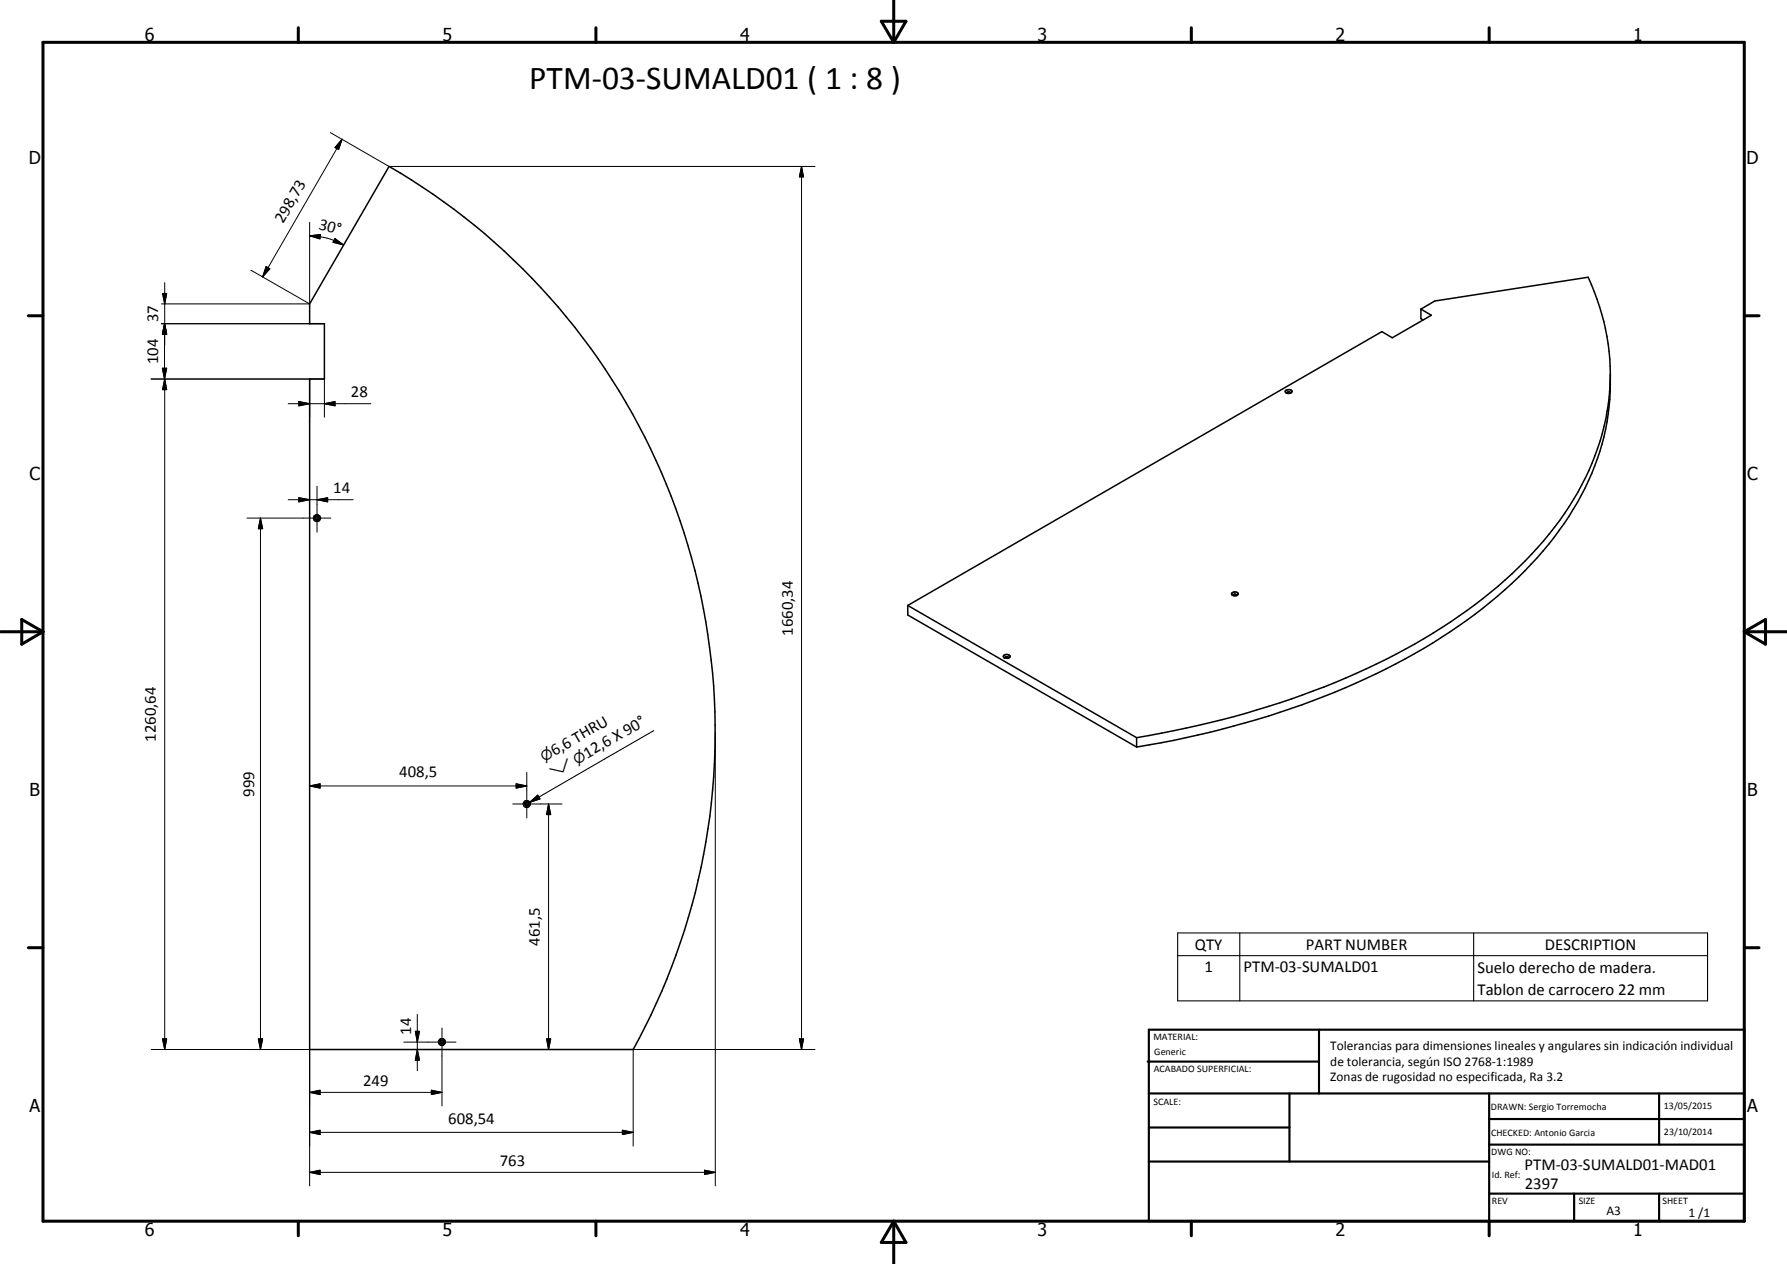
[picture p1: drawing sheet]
<svg xmlns="http://www.w3.org/2000/svg" width="420mm" height="297mm" viewBox="0 0 420 297" stroke-linecap="round" stroke-linejoin="round" font-family="sans-serif">
<g fill="none" stroke="#000" stroke-width=".35">
<path d="M91.5 39.1a153.7 153.7 0 0 1 57.4 207.5h-76.1v-157.5h3.5v-13h-3.5v-4.7zM334.1 72.6l2.4 1.5-9.1 5.3-2.5-1.5-111.5 64.4M334.1 72.6v2.3l.5 .3M334.1 72.6l3.2-1.9 36.1-5.5a53 53 0 0 1-.6 47.1 84.4 84.4 0 0 1-26 29.8 162.7 162.7 0 0 1-51.2 24.7 231.2 231.2 0 0 1-28.4 6.6M302.2 91.9a1.07 1.07 0 0 1 1.6 0 .82 .82 0 0 1-.8 .6 .82 .82 0 0 1-.8-.6zM302.6 92.4v-.2l.3-.1 .4 .1v.2M378.6 88.1a57.6 57.6 0 0 1-12 36.5 104.3 104.3 0 0 1-31.9 27.8 189.4 189.4 0 0 1-55.9 21l-11.6 2.2M289.7 139.3a.88 .88 0 0 1 1.4 .4 1 1 0 0 1-1.5 0zM290 140l.3-.4 .3 .1 .1 .3M213.4 142.3l53.8 31.1M213.4 142.3v2.2l53.8 31.1M236 154a.9 .9 0 0 1 1.5 .3 .93 .93 0 0 1-1.6-.1z"/>
<path d="M236.3 154.7l.2-.4 .6 .2v.2M267.2 173.4v2.2"/>
<circle cx="74.5" cy="121.7" r=".42"/>
<circle cx="74.5" cy="121.7" r=".8"/>
<circle cx="123.8" cy="188.9" r=".79"/>
<circle cx="123.9" cy="188.9" r=".4"/>
<circle cx="103.9" cy="244.9" r=".79"/>
<circle cx="103.9" cy="244.9" r=".4"/>
</g>
<g fill="none" stroke="#000" stroke-width=".71">
<path d="M10.1 9.9h400v277.1h-400zM70.1 6.5v3.4M140.1 6.5v3.4M207.2 5h5.8l-2.9 4.9zM210.1 0v9.9M280.1 6.5v3.4M350.1 6.5v3.4M6.7 74.2h3.4M410.1 74.2h3.5M.1 148.5h10M5.1 145.6l5 2.9-5 2.9zM410.1 148.5h10"/>
<path d="M410.1 148.5l5-2.9v5.8zM6.7 222.7h3.4M410.1 222.7h3.5M70.1 287v3.4M140.1 287v3.4M210.1 287v10M210.1 287l2.9 5h-5.8zM280.1 287v3.4M350.1 287v3.4"/>
</g>
<g fill="none" stroke="#000" stroke-width=".51">
<path d="M269.8 249.5h40.3M270.1 242h140v45h-140zM270.1 257h140M303.2 257v16M310.1 242v15M350.1 257v30M390.1 257v12M270.1 265h33.1M270.1 273h80M350.1 269h60M350.1 263h60M350.1 280.5h60"/>
<path d="M370.1 280.5v6.5M390.1 280.5v6.5"/>
</g>
<path d="M153.7 171.7l-29.2 16.9M124.5 188.6l1.9-1.7 .5 .8zM276.9 219.2h124.6v16h-124.6zM291.5 219.2v16M346.5 219.2v16M276.9 224.6h124.6" fill="none" stroke="#000" stroke-width=".25"/>
<g fill="none" stroke="#000" stroke-width=".24">
<path d="M77.7 31.2l13.8 7.9h100.1M80.4 32.7l-.8 2.4-.8-.4zM80.4 32.7l-18.6 32.4M188.5 39.1l.4 2.5h-1zM188.5 39.1v207.5M72.8 55.4l2.5-.3-.1 1zM72.8 52.2v19.2M72.8 55.4l3.3 .4a15.1 15.1 0 0 1 4.7 1.8M78.7 56l2.1 1.6-2.5-.7zM38 76.1h38.3M38 71.4h34.8M38.2 69h1l-.5 2.4z"/>
<path d="M38.2 78.5l.5-2.4 .5 2.4M38.7 76.1l.5 2.4h-1zM38.7 76.1v13M38.7 76.1l.5 2.4M38.7 76.1l-.5 2.4h1M38.7 66.4v14.7M59 63.5l13.8 7.9M62.6 62.7l.8 .5-1.6 1.9zM35.5 89.1h40.8v8.9M38.2 86.5h1l-.5 2.6zM38.7 89.1l.5 2.5h-1zM38.7 89.1v157.5"/>
<path d="M67.8 94.9h19.4M70.3 94.4l2.5 .5-2.5 .5zM72.8 89.1v8.9M76.3 94.9l2.5-.5v1zM67.8 117.4h15.2M70.3 117l2.5 .4-2.5 .5zM74.5 117.4l2.5-.4v.9zM74.5 114.3v10.8M58.1 121.8h19.7M61.2 121.8l.6 2.4h-1.1zM61.2 121.8v124.8M168.2 172.1v106.6"/>
<path d="M72.8 184.7l2.5-.5v1zM72.8 184.7h51.1M120.6 188.9h11.6M121.4 184.2l2.5 .5-2.5 .5zM123.9 181.5v10.7M129 188.9l.5 2.5h-1zM129 188.9v57.7M98.1 238.4v13.2M35.5 246.6h37.3v32.1M38.2 244.1h1l-.5 2.5zM60.7 244.1h1.1l-.6 2.5zM72.8 256.7l2.5-.5v1z"/>
<path d="M72.8 256.7h31.1M94.9 244.9h12.3M97.7 242.4h.9l-.5 2.5zM98.1 246.6l.5 2.5h-.9zM101.4 256.2l2.5 .5-2.5 .5zM103.9 241.6v18.3M128.5 244.1h1l-.5 2.5zM187.9 244.1h1l-.4 2.5zM191.6 246.6h-42.7v22.7M72.8 266.1l2.5-.5v1zM72.8 275.5l2.5-.5v1zM72.8 266.1h76.1"/>
<path d="M72.8 275.5h95.4M146.3 265.6l2.6 .5-2.6 .5zM165.6 275l2.6 .5-2.6 .5z"/>
</g>
<g fill="#000">
<path d="M80.4 32.7l-.8 2.4-.8-.4zM72.8 55.4l2.5-.3-.1 1zM78.7 56l2.1 1.6-2.5-.7zM188.5 39.1l.4 2.5h-1zM38.2 69h1l-.5 2.4zM38.7 76.1l.5 2.4h-1zM62.6 62.7l.8 .5-1.6 1.9zM38.2 86.5h1l-.5 2.6zM38.7 89.1l.5 2.5h-1zM70.3 94.4l2.5 .5-2.5 .5zM76.3 94.9l2.5-.5v1zM70.3 117l2.5 .4-2.5 .5z"/>
<path d="M74.5 117.4l2.5-.4v.9zM61.2 121.8l.6 2.4h-1.1zM72.8 184.7l2.5-.5v1zM121.4 184.2l2.5 .5-2.5 .5zM124.5 188.6l1.9-1.7 .5 .8zM129 188.9l.5 2.5h-1zM38.2 244.1h1l-.5 2.5zM60.7 244.1h1.1l-.6 2.5zM72.8 256.7l2.5-.5v1zM97.7 242.4h.9l-.5 2.5zM98.1 246.6l.5 2.5h-.9zM101.4 256.2l2.5 .5-2.5 .5z"/>
<path d="M128.5 244.1h1l-.5 2.5zM187.9 244.1h1l-.4 2.5zM72.8 266.1l2.5-.5v1zM72.8 275.5l2.5-.5v1zM146.3 265.6l2.6 .5-2.6 .5zM165.6 275l2.6 .5-2.6 .5z"/>
</g>
<text font-size="7.9" x="124.4" y="20.8">PTM-03-SUMALD01 ( 1 : 8 )</text>
<g font-size="4.2">
<text x="34" y="9.6">6</text>
<text x="104" y="9.6">5</text>
<text x="174" y="9.6">4</text>
<text x="244" y="9.6">3</text>
<text x="314" y="9.6">2</text>
<text x="384" y="9.6">1</text>
<text x="6.8" y="38.7">D</text>
<text x="410.6" y="38.7">D</text>
<text x="7" y="112.9">C</text>
<text x="410.8" y="112.9">C</text>
<text x="7" y="187.1">B</text>
<text x="410.8" y="187.1">B</text>
<text x="7" y="261.4">A</text>
<text x="410.8" y="261.4">A</text>
<text x="34" y="290.4">6</text>
<text x="104" y="290.4">5</text>
<text x="174" y="290.4">4</text>
<text x="244" y="290.4">3</text>
<text x="314" y="290.4">2</text>
<text x="384" y="290.4">1</text>
</g>
<g font-size="3.9">
<text x="66.6" y="52.6" transform="rotate(-60 66.6 52.6)">298,73</text>
<text x="74.8" y="53.8" transform="rotate(15 74.8 53.8)">30°</text>
<text x="37.2" y="75.8" transform="rotate(-90 37.2 75.8)">37</text>
<text x="37.2" y="85.6" transform="rotate(-90 37.2 85.6)">104</text>
<text x="82.5" y="93.3">28</text>
<text x="78.3" y="115.9">14</text>
<text x="186.4" y="149.4" transform="rotate(-90 186.4 149.4)">1660,34</text>
<text x="36.6" y="174.3" transform="rotate(-90 36.6 174.3)">1260,64</text>
<text x="130.4" y="177.7" transform="rotate(-30 130.4 177.7)">6,6 THRU</text>
<text x="138" y="178.3" transform="rotate(-30 138 178.3)">12,6 X 90°</text>
<text x="93.8" y="182.6">408,5</text>
<text x="59.7" y="187.2" transform="rotate(-90 59.7 187.2)">999</text>
<text x="126.9" y="222.3" transform="rotate(-90 126.9 222.3)">461,5</text>
<text x="280.9" y="223.2">QTY</text>
<text x="307" y="223.2">PART NUMBER</text>
<text x="363.3" y="223.2">DESCRIPTION</text>
<text x="283.2" y="228.5">1</text>
<text x="292.4" y="228.5">PTM-03-SUMALD01</text>
<text x="347.4" y="228.6">Suelo derecho de madera.</text>
<text x="347.4" y="233.9">Tablon de carrocero 22 mm</text>
<text x="96.6" y="243.1" transform="rotate(-90 96.6 243.1)">14</text>
<text x="85.4" y="255.1">249</text>
<text x="105.4" y="264.1">608,54</text>
<text x="117.5" y="273.9">763</text>
<text x="358.5" y="275">PTM-03-SUMALD01-MAD01</text>
<text x="358.5" y="279.4">2397</text>
</g>
<g font-size="3.3">
<text x="128" y="179.1" transform="rotate(-30 128 179.1)">n</text>
<text x="135.6" y="179.7" transform="rotate(-30 135.6 179.7)">n</text>
<text x="130.1" y="182.9" transform="rotate(-30 130.1 182.9)">w</text>
</g>
<g font-size="3.1">
<text x="312.7" y="246.8">Tolerancias para dimensiones lineales y angulares sin indicación individual</text>
<text x="312.7" y="250.4">de tolerancia, según ISO 2768-1:1989</text>
<text x="312.7" y="254">Zonas de rugosidad no especificada, Ra 3.2</text>
<text x="377.7" y="285.6">A3</text>
<text x="397" y="285.9">1 /1</text>
</g>
<g font-size="2.4">
<text x="271.2" y="244.4">MATERIAL:</text>
<text x="271.3" y="252">ACABADO SUPERFICIAL:</text>
<text x="271.4" y="247.9">Generic</text>
<text x="271.2" y="259.7">SCALE:</text>
<text x="350.6" y="260.8">DRAWN: Sergio Torremocha</text>
<text x="391.2" y="260.6">13/05/2015</text>
<text x="350.6" y="267">CHECKED: Antonio Garcia</text>
<text x="391.2" y="266.7">23/10/2014</text>
<text x="350.6" y="271.4">DWG NO:</text>
<text x="350.8" y="276.9">Id. Ref:</text>
<text x="350.8" y="282.8">REV</text>
<text x="371.2" y="282.9">SIZE</text>
<text x="390.9" y="282.9">SHEET</text>
</g>
</svg>
